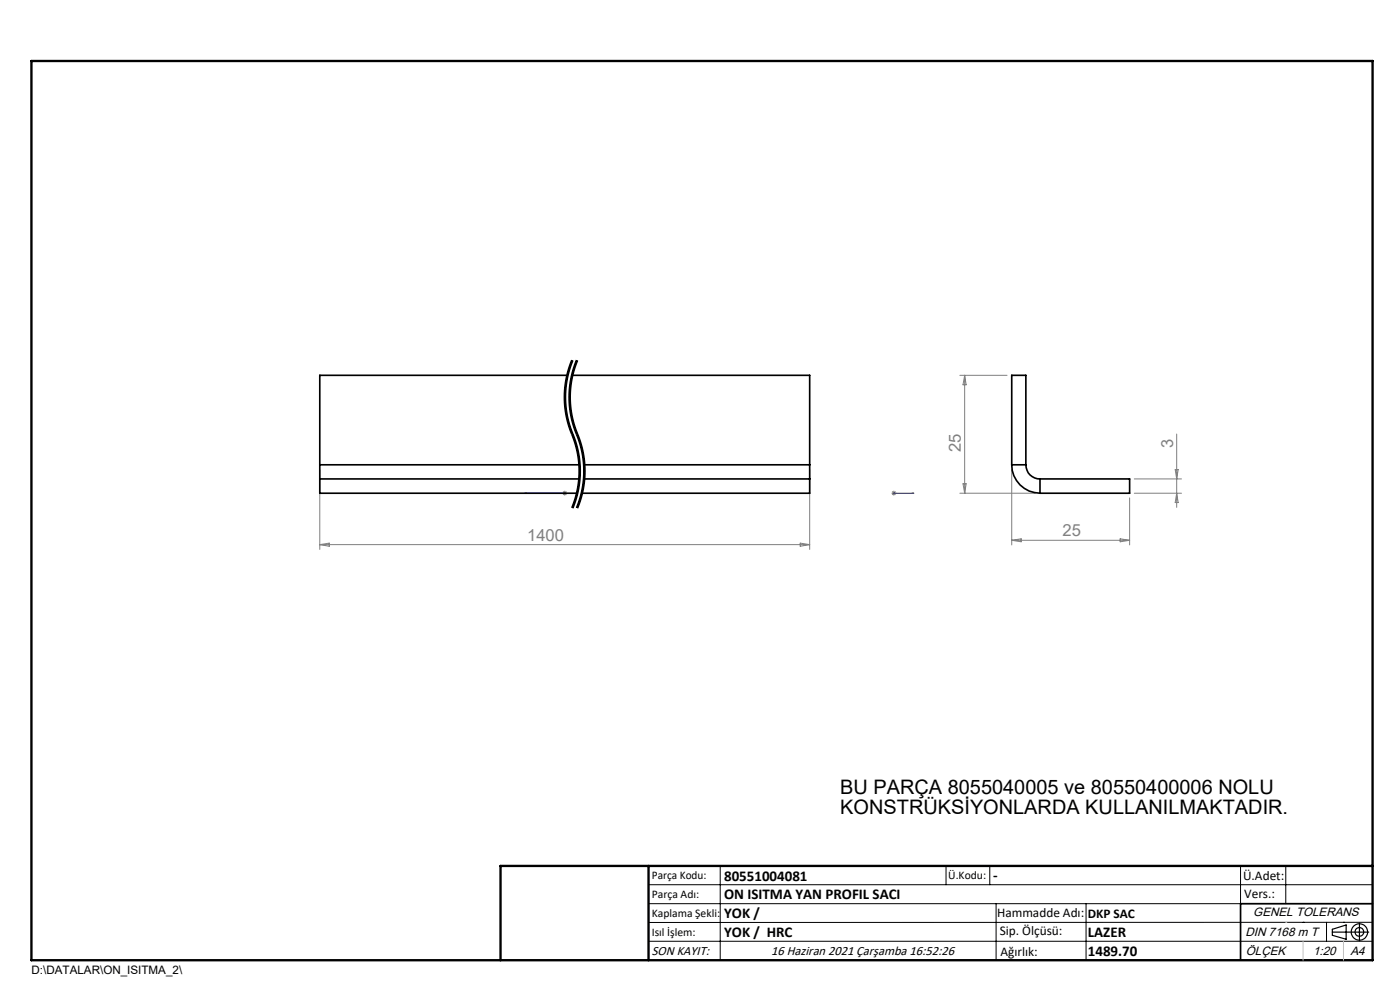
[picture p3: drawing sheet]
<svg xmlns="http://www.w3.org/2000/svg" width="297mm" height="210mm" viewBox="0 0 297 210" stroke-linecap="round" stroke-linejoin="round" font-family="sans-serif">
<path d="M121.4 76.4a20.4 20.4 0 0 0 0 15.7M122.4 76.4a20.4 20.4 0 0 0 0 15.7M121.4 92.1a20.4 20.4 0 0 1 0 15.7M122.4 92.1a20.4 20.4 0 0 1 0 15.7" fill="none" stroke="#000" stroke-width=".21" stroke-dasharray="6.3 1.3 1.3 1.3" stroke-dashoffset=".2" stroke-linecap="butt"/>
<g fill="none" stroke="#000" stroke-width=".21">
<path d="M121.2 76.3l-1 3.1-.5 3.2M121.4 76.4a20.8 20.8 0 0 0 .5 16.9 20.4 20.4 0 0 1-.5 14.5M121.6 76.5a20.2 20.2 0 0 0-.1 15.2M122.2 76.3l-.4 1.3a20.6 20.6 0 0 0-1.1 6.3M122.4 76.4a20.8 20.8 0 0 0 .5 16.9 20.4 20.4 0 0 1-.5 14.5M122.6 76.5a20.3 20.3 0 0 0 .2 16.1M119.7 83.9v2M119.7 82.6v1.3M119.7 85.9l.2 1.3M119.9 87.2a28.2 28.2 0 0 0 2 6.8l.5 1.8M120.7 83.9l.2 3.3M120.9 87.2a23.7 23.7 0 0 0 1.8 6.2"/>
<path d="M121.5 91.7l.1 .3zM121.6 92l.2 .6M121.8 92.6a20.6 20.6 0 0 1 1.3 8.3M122.4 95.8a20.2 20.2 0 0 1-.2 8.9M122.7 93.3l.7 2.5M122.8 92.6a20.6 20.6 0 0 1 1.3 8.3M123.4 95.8a20.2 20.2 0 0 1-.2 8.9M121.5 107.1l-.3 .6M122.2 104.7l-.7 2.4M122.5 107.1l-.3 .6M122.7 106.5l-.2 .6M123.1 100.9v.6a20.6 20.6 0 0 1-1.5 6.3"/>
<path d="M123.2 104.7l-.5 1.8M124.1 100.9v.6a20.6 20.6 0 0 1-1.5 6.3M137.6 187.7h153.6M137.6 191.7h153.6M137.6 199.7h153.6M152.8 183.7v20M200.7 183.7v4M210 183.7v4M211.3 191.7v12M230.4 191.7v12M263.2 183.7v20M272.8 183.7v8"/>
<path d="M276.4 195.6h.1M281.4 195.6v4.1M285 195.6h.1M291.2 195.6l-153.6 .1"/>
</g>
<g fill="none" stroke="#000" stroke-width=".25">
<path d="M282.6 197.7h7.8M282.6 197.1l3-.9v3l-3-.8zM288.4 195.8v3.8M106.2 203.7h185"/>
<circle cx="288.4" cy="197.7" r="1.74"/>
<circle cx="288.4" cy="197.7" r=".93"/>
</g>
<path d="M111.3 104.6h.5h-.5M111.3 104.6h8.5M119.7 104.6h.2zM119.8 104.6h.1M189.5 104.6h.2zM189.6 104.6h.1M189.6 104.6h4.3M193.9 104.6h-.4h.4" fill="none" stroke="#00f" stroke-width=".21"/>
<g fill="none" stroke="#808080" stroke-width=".21">
<path d="M203.6 79.6h10M204.6 79.6v25M204.6 79.6l.4 2h-.7zM67.8 99.6v16.9M171.8 99.6v16.9M214.6 99.6v16M249.3 99.6h.6l-.3 2zM249.6 92.1v15.5M67.8 115.5h104M67.8 115.5l2.1-.3v.7zM119.3 104.6h1M119.5 104.2l.7 .8"/>
<path d="M119.8 104.1v1M120.2 104.2l-.7 .8M169.8 115.2l2 .3-2 .4zM189.1 104.6h1M189.3 104.2l.7 .8M189.6 104.1v1M190 104.2l-.7 .8M203.6 104.6h16M204.3 102.6h.7l-.4 2zM214.6 114.6h25M214.6 114.6l2-.3v.6zM237.6 114.3l2 .3-2 .3z"/>
<path d="M239.6 105.6v10M240.6 104.6h10M240.6 101.6h10M249.6 104.6l.3 2h-.6z"/>
</g>
<path d="M291.2 191.7h-28v12" fill="none" stroke="#000" stroke-width=".35"/>
<path d="M6.7 12.9h284.5v190.8h-284.5zM137.6 183.7v20M291.2 183.7h-185v20" fill="none" stroke="#000" stroke-width=".5"/>
<path d="M276.4 199.7v4M285 199.7v4" fill="none" stroke="#c0c0c0" stroke-width=".21"/>
<path d="M272.8 195.6h.1" fill="none" stroke="#c0c0c0" stroke-width=".25"/>
<g fill="#00f">
<path d="M193.5 104.6h.4zM189.5 104.6h.2z"/>
<path d="M119.7 104.6h.2zM111.3 104.6h.5z"/>
</g>
<g fill="none" stroke="#000" stroke-width=".35">
<path d="M120.4 79.6h-52.6v19M121.4 79.6h50.4v19M67.8 98.6v3M67.8 98.6h55.1M123.9 98.6h47.9M171.8 98.6v3M214.6 98.6a6 6 0 0 0 6 6M214.6 98.6h3M214.6 98.6v-19h3v19M217.6 98.6a2.95 2.95 0 0 0 3 3M67.8 101.6h55.1M67.8 101.6v3h54.6"/>
<path d="M123.9 101.6h47.9M171.8 101.6v3h-48.4M220.6 101.6h19v3h-19M220.6 101.6v3"/>
</g>
<g font-size="4.2">
<text x="178.3" y="168.4">BU PARÇA 8055040005 ve 80550400006 NOLU</text>
<text x="178.3" y="172.6">KONSTRÜKSİYONLARDA KULLANILMAKTADIR.</text>
</g>
<g font-size="3.5" fill="#808080">
<text x="203.9" y="96" transform="rotate(-90 203.9 96)">25</text>
<text x="248.9" y="95" transform="rotate(-90 248.9 95)">3</text>
<text x="225.4" y="113.8">25</text>
<text x="111.8" y="114.7">1400</text>
</g>
<g font-size="3.2">
<text x="153.6" y="186.8">80551004081</text>
<text x="153.6" y="190.8">ON ISITMA YAN PROFIL SACI</text>
<text x="210.7" y="186.6">-</text>
<text x="153.6" y="194.8">YOK /</text>
<text x="153.6" y="198.8">YOK / HRC</text>
<text x="230.8" y="198.7">LAZER</text>
<text x="230.8" y="202.8">1489.70</text>
</g>
<g font-size="2.8">
<text x="263.7" y="186.7">Ü.Adet:</text>
<text x="263.9" y="190.5">Vers.:</text>
<text x="211.5" y="194.5">Hammadde Adı:</text>
<text x="230.8" y="194.7">DKP SAC</text>
<text x="138.3" y="202.6">SON KAYIT:</text>
<text x="163.6" y="202.6">16 Haziran 2021 Çarşamba 16:52:26</text>
<text x="212.1" y="198.4">Sip. Ölçüsü:</text>
<text x="212.2" y="202.7">Ağırlık:</text>
</g>
<g font-size="2.6">
<text x="265.9" y="194.4">GENEL TOLERANS</text>
<text x="264.2" y="198.5">DIN 7168 m T</text>
<text x="264.3" y="202.6">ÖLÇEK</text>
<text x="278.5" y="202.6">1:20</text>
<text x="286.5" y="202.6">A4</text>
</g>
<g font-size="2.5">
<text x="138.3" y="186.4">Parça Kodu:</text>
<text x="138.3" y="190.5">Parça Adı:</text>
<text x="201.2" y="186.5">Ü.Kodu:</text>
<text x="138.3" y="194.5">Kaplama Şekli:</text>
<text x="138.3" y="198.6">Isıl İşlem:</text>
<text x="6.7" y="206.7">D:\DATALAR\ON_ISITMA_2\</text>
</g>
</svg>
